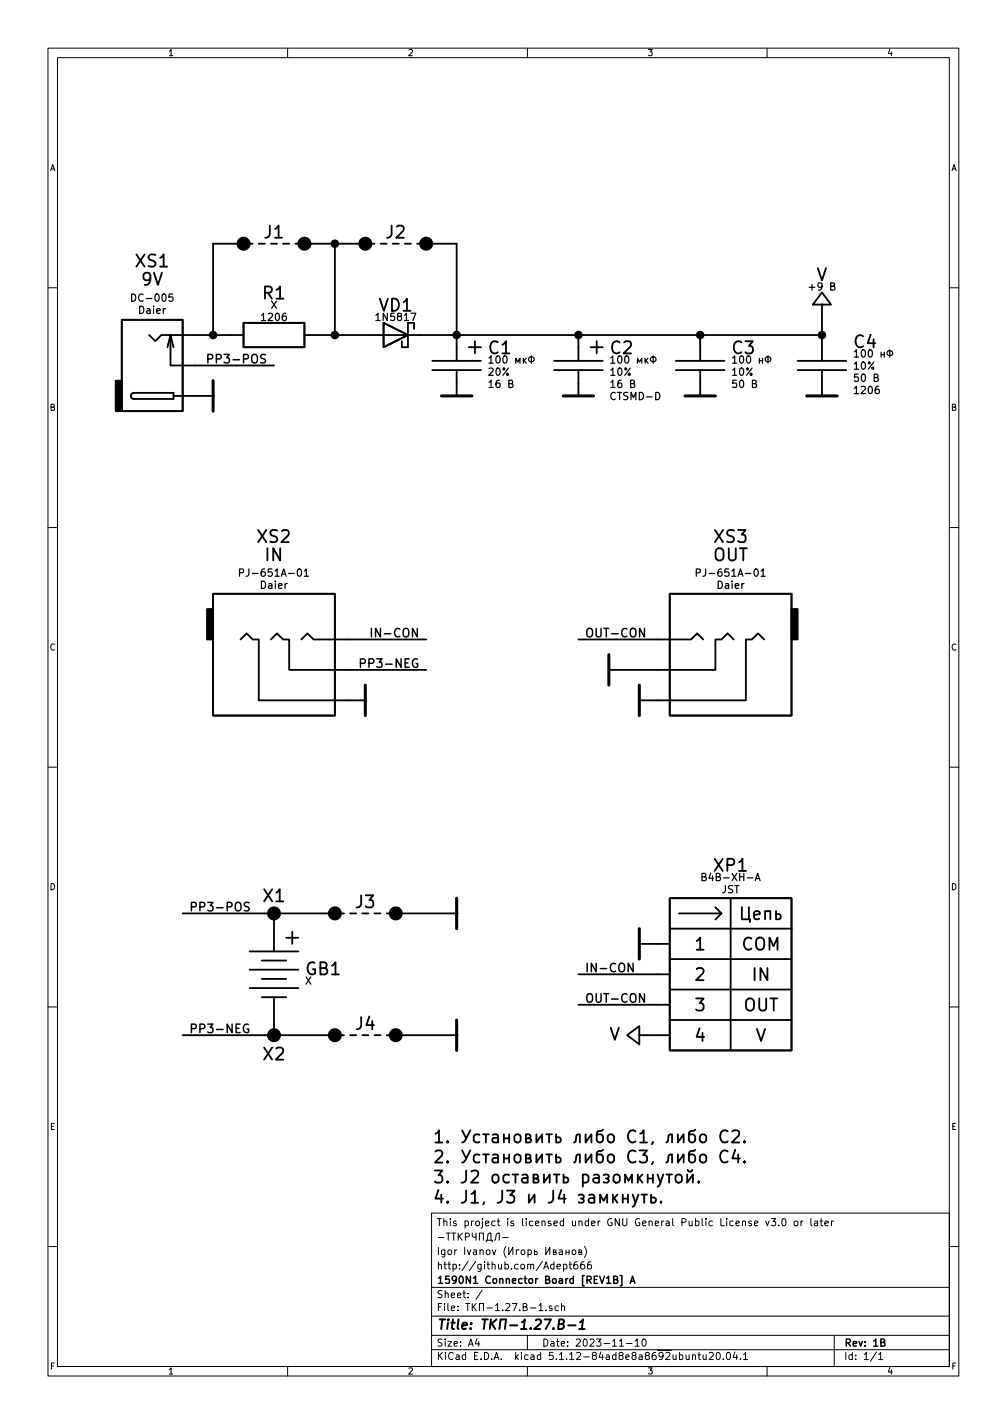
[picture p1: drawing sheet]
EESchema Schematic File Version 4
EELAYER 30 0
EELAYER END
$Descr A4 8268 11693 portrait
encoding utf-8
Sheet 1 1
Title "ТКП-1.27.B-1"
Date "2023-11-10"
Rev "1B"
Comp "1590N1 Connector Board [REV1B] A"
Comment1 "http://github.com/Adept666"
Comment2 "Igor Ivanov (Игорь Иванов)"
Comment3 "-ТТКРЧПДЛ-"
Comment4 "This project is licensed under GNU General Public License v3.0 or later"
$EndDescr
$Comp
L KCL:POWER_V #PWR0114
U 1 1
P 6750 2500
F 0 "#PWR0114" H 6750 2500 100 0001 C CNN
F 1 "POWER_V" H 6750 2500 100 0001 C CNN
F 2 "" H 6750 2500 60  0001 C CNN
F 3 "" H 6750 2500 60  0001 C CNN
F 4 "V" H 6750 2750 100 0000 C CNN "Label"
F 5 "+9 В" H 6750 2650 60  0000 C CNN "Voltage"
	1    6750 2500
	1    0    0    -1  
$EndComp
$Comp
L KCL:POWER_COM #PWR0115
U 1 1
P 5750 3250
F 0 "#PWR0115" H 5750 3150 100 0001 C CNN
F 1 "POWER_COM" H 5750 3350 100 0001 C CNN
F 2 "" H 5750 3250 60  0001 C CNN
F 3 "" H 5750 3250 60  0001 C CNN
F 4 "COM" H 5750 3250 100 0001 C CNN "Label"
	1    5750 3250
	1    0    0    -1  
$EndComp
$Comp
L KCL:CAPACITOR_NON-POLARIZED C3
U 1 1
P 5750 3000
F 0 "C3" H 6000 3150 100 0000 L CNN
F 1 "104" H 5750 3000 100 0001 L CNN
F 2 "KCL-TH-ML:C-DISK-D04.2-T03.0-P05.08-d0.5" H 5750 3000 60  0001 L CNN
F 3 "" H 5750 3000 60  0001 L CNN
F 4 "100 нФ" H 6000 3050 60  0000 L CNN "Capacitance"
F 5 "10%" H 6000 2950 60  0000 L CNN "Tolerance"
F 6 "50 В" H 6000 2850 60  0000 L CNN "Voltage"
	1    5750 3000
	1    0    0    -1  
$EndComp
Wire Wire Line
	5750 3150 5750 3250
Wire Wire Line
	5750 2750 5750 2850
$Comp
L KCL:POWER_COM #PWR0108
U 1 1
P 1750 3250
F 0 "#PWR0108" V 1750 3250 100 0001 L CNN
F 1 "POWER_COM" V 1750 3250 100 0001 L CNN
F 2 "" V 1750 3250 60  0001 L CNN
F 3 "" V 1750 3250 60  0001 L CNN
F 4 "COM" V 1750 3250 100 0001 L CNN "Label"
	1    1750 3250
	0    1    1    0   
$EndComp
$Comp
L KCL:CONNECTOR_M_BARREL_SW XS1
U 1 1
P 1500 3250
F 0 "XS1" H 1750 2150 100 0000 C CNN
F 1 "DC-005" H 1500 3250 100 0001 C CNN
F 2 "SBKCL-TH-ML:CON-DC-005-9V-OVAL" H 1500 3250 60  0001 C CNN
F 3 "" H 1500 3250 60  0001 C CNN
F 4 "9V" H 1750 2300 100 0000 C CNN "Title"
F 5 "DC-005" H 1750 2450 60  0000 C CNN "Product"
F 6 "Daier" H 1750 2550 60  0000 C CNN "Manufacturer"
	1    1500 3250
	-1   0    0    1   
$EndComp
Wire Wire Line
	3750 2750 3750 2850
Wire Wire Line
	1600 3250 1750 3250
Wire Wire Line
	1600 3000 2250 3000
Text Label 2200 3000 2    70   ~ 0
PP3-POS
$Comp
L KCL:CAPACITOR_POLARIZED C1
U 1 1
P 3750 3000
F 0 "C1" H 4000 3150 100 0000 L CNN
F 1 "107" H 3750 3000 100 0001 L CNN
F 2 "KCL-TH-ML:CP-RADIAL-D05.0-P02.0-CLS" H 3750 3000 60  0001 L CNN
F 3 "" H 3750 3000 60  0001 L CNN
F 4 "100 мкФ" H 4000 3050 60  0000 L CNN "Capacitance"
F 5 "20%" H 4000 2950 60  0000 L CNN "Tolerance"
F 6 "16 В" H 4000 2850 60  0000 L CNN "Voltage"
	1    3750 3000
	1    0    0    -1  
$EndComp
$Comp
L KCL:POWER_COM #PWR0124
U 1 1
P 3750 3250
F 0 "#PWR0124" H 3750 3150 100 0001 C CNN
F 1 "POWER_COM" H 3750 3350 100 0001 C CNN
F 2 "" H 3750 3250 60  0001 C CNN
F 3 "" H 3750 3250 60  0001 C CNN
F 4 "COM" H 3750 3250 100 0001 C CNN "Label"
	1    3750 3250
	1    0    0    -1  
$EndComp
Wire Wire Line
	3750 3150 3750 3250
Wire Notes Line style solid
	2250 8300 2250 8500
Wire Notes Line style solid
	2250 7500 2250 7700
$Comp
L KCL:JUNCTION_SOLDER X2
U 1 1
P 2250 8500
F 0 "X2" H 2250 8350 100 0000 C CNN
F 1 "X" H 2250 8500 100 0001 C CNN
F 2 "KCL-TH-ML:CON-PAD-S-1.0-1.9" H 2250 8500 60  0001 C CNN
F 3 "" H 2250 8500 60  0001 C CNN
	1    2250 8500
	1    0    0    -1  
$EndComp
$Comp
L KCL:JUNCTION_SOLDER X1
U 1 1
P 2250 7500
F 0 "X1" H 2250 7650 100 0000 C CNN
F 1 "X" H 2250 7500 100 0001 C CNN
F 2 "KCL-TH-ML:CON-PAD-S-1.0-1.9" H 2250 7500 60  0001 C CNN
F 3 "" H 2250 7500 60  0001 C CNN
	1    2250 7500
	1    0    0    -1  
$EndComp
$Comp
L KCL:VIRTUAL_ELECTROCHEMICAL_BATTERY GB1
U 1 1
P 2250 8000
F 0 "GB1" H 2500 8050 100 0000 L CNN
F 1 "X" H 2250 8000 100 0001 L CNN
F 2 "KCL-VIRTUAL:B-PP3-HV" H 2250 8000 60  0001 L CNN
F 3 "" H 2250 8000 60  0001 L CNN
F 4 "X" H 2500 7950 60  0000 L CNN "Держатель"
	1    2250 8000
	1    0    0    -1  
$EndComp
$Comp
L KCL:DIODE_SCHOTTKY VD1
U 1 1
P 3250 2750
F 0 "VD1" H 3250 3000 100 0000 C CNN
F 1 "5817" H 3250 2750 100 0001 C CNN
F 2 "KCL-TH-ML:P-DO-41" H 3250 2750 60  0001 C CNN
F 3 "" H 3250 2750 60  0001 C CNN
F 4 "1N5817" H 3250 2900 60  0000 C CNN "Product"
	1    3250 2750
	1    0    0    -1  
$EndComp
Wire Wire Line
	3450 2750 3750 2750
Wire Wire Line
	1600 2750 1750 2750
Connection ~ 3750 2750
Text Label 4800 5250 0    70   ~ 0
OUT-CON
Wire Wire Line
	4750 5250 5400 5250
Wire Wire Line
	5250 5750 5400 5750
$Comp
L KCL:POWER_COM #PWR0104
U 1 1
P 5250 5750
F 0 "#PWR0104" V 5250 5750 100 0001 L CNN
F 1 "POWER_COM" V 5250 5750 100 0001 L CNN
F 2 "" V 5250 5750 60  0001 L CNN
F 3 "" V 5250 5750 60  0001 L CNN
F 4 "COM" V 5250 5750 100 0001 L CNN "Label"
	1    5250 5750
	0    -1   -1   0   
$EndComp
$Comp
L KCL:POWER_COM #PWR0105
U 1 1
P 3000 5750
F 0 "#PWR0105" V 3000 5750 100 0001 L CNN
F 1 "POWER_COM" V 3000 5750 100 0001 L CNN
F 2 "" V 3000 5750 60  0001 L CNN
F 3 "" V 3000 5750 60  0001 L CNN
F 4 "COM" V 3000 5750 100 0001 L CNN "Label"
	1    3000 5750
	0    1    1    0   
$EndComp
Wire Wire Line
	2850 5750 3000 5750
Wire Wire Line
	2850 5500 3500 5500
Text Label 3450 5500 2    70   ~ 0
PP3-NEG
Text Label 3450 5250 2    70   ~ 0
IN-CON
Wire Wire Line
	2850 5250 3500 5250
$Comp
L KCL:CONNECTOR_F_AUDIO_STEREO XS2
U 1 1
P 2750 5250
F 0 "XS2" H 3250 6100 100 0000 C CNN
F 1 "PJ-651A-01" H 2750 5250 100 0001 C CNN
F 2 "SBKCL-TH-ML:CON-PJ-651A-01-IN-OVAL" H 2750 5250 60  0001 C CNN
F 3 "" H 2750 5250 60  0001 C CNN
F 4 "IN" H 3250 5950 100 0000 C CNN "Title"
F 5 "PJ-651A-01" H 3250 5800 60  0000 C CNN "Product"
F 6 "Daier" H 3250 5700 60  0000 C CNN "Manufacturer"
	1    2750 5250
	-1   0    0    -1  
$EndComp
Wire Wire Line
	5000 5500 5400 5500
$Comp
L KCL:POWER_COM #PWR0112
U 1 1
P 5000 5500
F 0 "#PWR0112" V 5000 5500 100 0001 L CNN
F 1 "POWER_COM" V 5000 5500 100 0001 L CNN
F 2 "" V 5000 5500 60  0001 L CNN
F 3 "" V 5000 5500 60  0001 L CNN
F 4 "COM" V 5000 5500 100 0001 L CNN "Label"
	1    5000 5500
	0    -1   -1   0   
$EndComp
$Comp
L KCL:RESISTOR_GENERAL R1
U 1 1
P 2250 2750
F 0 "R1" H 2250 3100 100 0000 C CNN
F 1 "X" H 2250 2750 100 0001 C CNN
F 2 "KCL-SM:R-SM-1206" H 2250 2750 60  0001 C CNN
F 3 "" H 2250 2750 60  0001 C CNN
F 4 "X" H 2250 3000 60  0000 C CNN "Resistance"
F 5 "1206" H 2250 2900 60  0000 C CNN "Package"
	1    2250 2750
	1    0    0    -1  
$EndComp
Wire Wire Line
	2750 2750 3050 2750
$Comp
L SBKCL:CONNECTOR_M_004_10_CONNECTOR-BOARD XP1
U 1 1
P 5500 7750
F 0 "XP1" H 6000 8400 100 0000 C CNN
F 1 "B4B-XH-A" H 5500 7750 100 0001 C CNN
F 2 "KCL-TH-ML:CON-XH-B4B-A" H 5500 7750 60  0001 C CNN
F 3 "" H 5500 7750 60  0001 C CNN
F 4 "B4B-XH-A" H 6000 8300 60  0000 C CNN "Product"
F 5 "JST" H 6000 8200 60  0000 C CNN "Manufacturer"
	1    5500 7750
	1    0    0    -1  
$EndComp
$Comp
L KCL:JUMPER_SB_2 J1
U 1 1
P 2250 2000
F 0 "J1" H 2250 2100 100 0000 C CNN
F 1 "J1" H 2250 2000 100 0001 C CNN
F 2 "KCL-SM:J-SB-1206-2" H 2250 2000 60  0001 C CNN
F 3 "" H 2250 2000 60  0001 C CNN
	1    2250 2000
	1    0    0    -1  
$EndComp
Wire Wire Line
	2000 2000 1750 2000
Wire Wire Line
	1750 2000 1750 2750
Connection ~ 1750 2750
Wire Wire Line
	1750 2750 1900 2750
Wire Wire Line
	2500 2000 2750 2000
Wire Wire Line
	2750 2000 3000 2000
Wire Wire Line
	3500 2000 3750 2000
Wire Wire Line
	3750 2000 3750 2750
Wire Wire Line
	4750 8000 5400 8000
Wire Wire Line
	4750 8250 5400 8250
Wire Wire Line
	5250 7750 5400 7750
$Comp
L KCL:JUMPER_SB_2 J3
U 1 1
P 3000 7500
F 0 "J3" H 3000 7600 100 0000 C CNN
F 1 "J3" H 3000 7500 100 0001 C CNN
F 2 "KCL-SM:J-SB-1206-2" H 3000 7500 60  0001 C CNN
F 3 "" H 3000 7500 60  0001 C CNN
	1    3000 7500
	1    0    0    -1  
$EndComp
Wire Wire Line
	3250 7500 3750 7500
$Comp
L KCL:JUMPER_SB_2 J4
U 1 1
P 3000 8500
F 0 "J4" H 3000 8600 100 0000 C CNN
F 1 "J4" H 3000 8500 100 0001 C CNN
F 2 "KCL-SM:J-SB-1206-2" H 3000 8500 60  0001 C CNN
F 3 "" H 3000 8500 60  0001 C CNN
	1    3000 8500
	1    0    0    -1  
$EndComp
Wire Wire Line
	3250 8500 3750 8500
$Comp
L KCL:CAPACITOR_NON-POLARIZED C4
U 1 1
P 6750 3000
F 0 "C4" H 7000 3200 100 0000 L CNN
F 1 "104" H 6750 3000 100 0001 L CNN
F 2 "KCL-SM:C-SM-1206" H 6750 3000 60  0001 L CNN
F 3 "" H 6750 3000 60  0001 L CNN
F 4 "100 нФ" H 7000 3100 60  0000 L CNN "Capacitance"
F 5 "10%" H 7000 3000 60  0000 L CNN "Tolerance"
F 6 "50 В" H 7000 2900 60  0000 L CNN "Voltage"
F 7 "1206" H 7000 2800 60  0000 L CNN "Package"
	1    6750 3000
	1    0    0    -1  
$EndComp
Wire Wire Line
	6750 3150 6750 3250
$Comp
L KCL:POWER_COM #PWR0101
U 1 1
P 5250 7750
F 0 "#PWR0101" V 5250 7750 100 0001 L CNN
F 1 "POWER_COM" V 5250 7750 100 0001 L CNN
F 2 "" V 5250 7750 60  0001 L CNN
F 3 "" V 5250 7750 60  0001 L CNN
F 4 "COM" V 5250 7750 100 0001 L CNN "Label"
	1    5250 7750
	0    -1   -1   0   
$EndComp
$Comp
L KCL:POWER_COM #PWR0102
U 1 1
P 3750 8500
F 0 "#PWR0102" V 3750 8500 100 0001 L CNN
F 1 "POWER_COM" V 3750 8500 100 0001 L CNN
F 2 "" V 3750 8500 60  0001 L CNN
F 3 "" V 3750 8500 60  0001 L CNN
F 4 "COM" V 3750 8500 100 0001 L CNN "Label"
	1    3750 8500
	0    1    1    0   
$EndComp
$Comp
L KCL:POWER_COM #PWR0103
U 1 1
P 6750 3250
F 0 "#PWR0103" H 6750 3150 100 0001 C CNN
F 1 "POWER_COM" H 6750 3350 100 0001 C CNN
F 2 "" H 6750 3250 60  0001 C CNN
F 3 "" H 6750 3250 60  0001 C CNN
F 4 "COM" H 6750 3250 100 0001 C CNN "Label"
	1    6750 3250
	1    0    0    -1  
$EndComp
$Comp
L KCL:POWER_COM #PWR0106
U 1 1
P 3750 7500
F 0 "#PWR0106" V 3750 7500 100 0001 L CNN
F 1 "POWER_COM" V 3750 7500 100 0001 L CNN
F 2 "" V 3750 7500 60  0001 L CNN
F 3 "" V 3750 7500 60  0001 L CNN
F 4 "COM" V 3750 7500 100 0001 L CNN "Label"
	1    3750 7500
	0    1    1    0   
$EndComp
Wire Wire Line
	5250 8500 5400 8500
$Comp
L KCL:POWER_V #PWR0110
U 1 1
P 5250 8500
F 0 "#PWR0110" V 5250 8500 100 0001 L CNN
F 1 "POWER_V" V 5250 8500 100 0001 L CNN
F 2 "" V 5250 8500 60  0001 L CNN
F 3 "" V 5250 8500 60  0001 L CNN
F 4 "V" V 5250 8650 100 0000 L CNN "Label"
	1    5250 8500
	0    -1   -1   0   
$EndComp
Text Label 4800 8250 0    70   ~ 0
OUT-CON
Text Label 4800 8000 0    70   ~ 0
IN-CON
$Comp
L KCL:CONNECTOR_F_AUDIO_STEREO XS3
U 1 1
P 5500 5250
F 0 "XS3" H 6000 6100 100 0000 C CNN
F 1 "PJ-651A-01" H 5500 5250 100 0001 C CNN
F 2 "SBKCL-TH-ML:CON-PJ-651A-01-OUT-OVAL" H 5500 5250 60  0001 C CNN
F 3 "" H 5500 5250 60  0001 C CNN
F 4 "OUT" H 6000 5950 100 0000 C CNN "Title"
F 5 "PJ-651A-01" H 6000 5800 60  0000 C CNN "Product"
F 6 "Daier" H 6000 5700 60  0000 C CNN "Manufacturer"
	1    5500 5250
	1    0    0    -1  
$EndComp
Wire Wire Line
	2750 2000 2750 2750
Wire Wire Line
	2600 2750 2750 2750
Connection ~ 2750 2750
Connection ~ 2750 2000
$Comp
L KCL:JUMPER_SB_2 J2
U 1 1
P 3250 2000
F 0 "J2" H 3250 2100 100 0000 C CNN
F 1 "J2" H 3250 2000 100 0001 C CNN
F 2 "KCL-SM:J-SB-1206-2" H 3250 2000 60  0001 C CNN
F 3 "" H 3250 2000 60  0001 C CNN
	1    3250 2000
	1    0    0    -1  
$EndComp
Text Label 1550 7500 0    70   ~ 0
PP3-POS
Wire Wire Line
	1500 7500 2250 7500
Wire Wire Line
	1500 8500 2250 8500
Text Label 1550 8500 0    70   ~ 0
PP3-NEG
Wire Wire Line
	2250 7500 2750 7500
Wire Wire Line
	2250 8500 2750 8500
Connection ~ 2250 7500
Connection ~ 2250 8500
Wire Wire Line
	3750 2750 4750 2750
Wire Wire Line
	4750 2750 4750 2850
Wire Wire Line
	4750 3150 4750 3250
$Comp
L KCL:POWER_COM #PWR0107
U 1 1
P 4750 3250
F 0 "#PWR0107" H 4750 3150 100 0001 C CNN
F 1 "POWER_COM" H 4750 3350 100 0001 C CNN
F 2 "" H 4750 3250 60  0001 C CNN
F 3 "" H 4750 3250 60  0001 C CNN
F 4 "COM" H 4750 3250 100 0001 C CNN "Label"
	1    4750 3250
	1    0    0    -1  
$EndComp
$Comp
L KCL:CAPACITOR_POLARIZED C2
U 1 1
P 4750 3000
F 0 "C2" H 5000 3150 100 0000 L CNN
F 1 "107" H 4750 3000 100 0001 L CNN
F 2 "KCL-SM:CP-CTSMD-D" H 4750 3000 60  0001 L CNN
F 3 "" H 4750 3000 60  0001 L CNN
F 4 "100 мкФ" H 5000 3050 60  0000 L CNN "Capacitance"
F 5 "10%" H 5000 2950 60  0000 L CNN "Tolerance"
F 6 "16 В" H 5000 2850 60  0000 L CNN "Voltage"
F 7 "CTSMD-D" H 5000 2750 60  0000 L CNN "Package"
	1    4750 3000
	1    0    0    -1  
$EndComp
Connection ~ 4750 2750
Wire Wire Line
	4750 2750 5750 2750
Wire Wire Line
	6750 2500 6750 2750
Wire Wire Line
	5750 2750 6750 2750
Connection ~ 5750 2750
Connection ~ 6750 2750
Wire Wire Line
	6750 2750 6750 2850
Text Notes 3550 9900 0    100  ~ 0
1. Установить либо C1, либо C2.\n2. Установить либо C3, либо C4.\n3. J2 оставить разомкнутой.\n4. J1, J3 и J4 замкнуть.
$EndSCHEMATC
